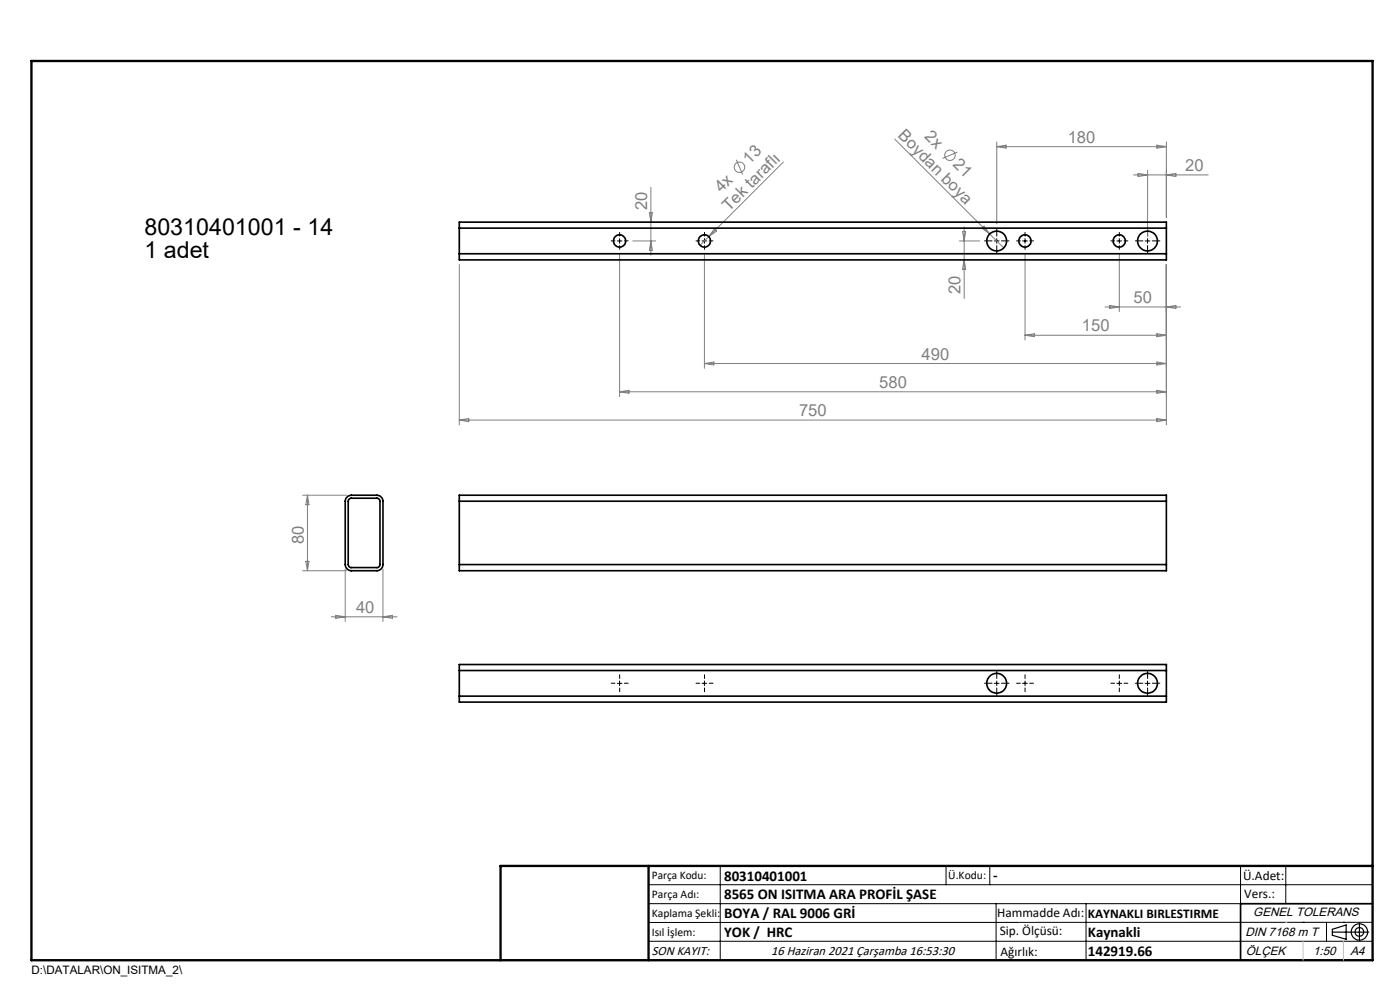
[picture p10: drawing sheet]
<svg xmlns="http://www.w3.org/2000/svg" width="297mm" height="210mm" viewBox="0 0 297 210" stroke-linecap="round" stroke-linejoin="round" font-family="sans-serif">
<g fill="none" stroke="#808080" stroke-width=".21">
<path d="M138.1 39.7v14.4M156.2 33.9l1.4 3.1M166.2 34.4l-17.7 17.6M189.8 29.5l20.1 20.1M203.1 32.3l-3.1 1.3M211.5 30.1v17.4M211.5 31.1h35.9M211.5 31.1l1.9-.3v.6zM240.5 37.1h15.8M241.4 36.8l2.1 .3-2.1 .4zM243.5 36.1v14M245.4 30.8l2 .3-2 .3z"/>
<path d="M247.4 30.1v16M247.4 37.1l2-.3v.7zM97.4 56.1v34M131.4 53.9v30.2M134.2 51.1h4.9M137.8 45.1h.6l-.3 2zM138.1 51.1l.3 2h-.6zM149.4 53.9v24.2M151.6 48.5l.4 .5-1.6 1.2zM203.5 51.1h4.3M204.2 49.1h.7l-.4 2zM204.5 48.1v15.2"/>
<path d="M204.5 55.1l.4 2h-.7zM208.3 48.4l.5-.4 1.1 1.6zM209.9 49.6l3 3M217.5 53.9v18.2M237.5 53.9v12.2M247.4 56.1v34M149.4 77.1h98M149.4 77.1l2-.3v.6zM217.5 71.1h29.9M217.5 71.1l1.9-.3v.6zM234.4 65.1h16M235.4 64.8l2.1 .3-2.1 .3z"/>
<path d="M245.4 70.8l2 .3-2 .3zM245.4 76.8l2 .3-2 .3zM247.4 65.1l2-.3v.6zM97.4 89.1h150M97.4 89.1l2-.3v.7zM131.4 83.1h116M131.4 83.1l2-.3v.6zM245.4 82.8l2 .3-2 .3zM245.4 88.8l2 .3-2 .4zM64.2 105h9.3M64.9 119.1h.6l-.3 2zM65.2 105v16.1"/>
<path d="M65.2 105l.3 2.1h-.6zM64.2 121.1h9.3M70.2 130.8h14M71.2 130.5l2 .3-2 .4zM73.2 120.8v11M81.2 120.8v11M81.2 130.8l2.1-.3v.7z"/>
<circle cx="156.9" cy="35.5" r="1.11"/>
<circle cx="201.5" cy="32.9" r="1.1"/>
</g>
<g fill="none" stroke="#000" stroke-width=".25">
<path d="M282.6 197.7h7.8M282.6 197.1l3-.9v3l-3-.8zM288.4 195.8v3.8M106.2 203.7h185"/>
<circle cx="288.4" cy="197.7" r="1.74"/>
<circle cx="288.4" cy="197.7" r=".93"/>
</g>
<g fill="none" stroke="#000" stroke-width=".21" stroke-dasharray="15.2 1.3 1.3 1.3">
<path d="M130.5 51.1h-.8M131.5 52.1v.8M131.5 50.1v-.8M132.5 51.1h.8M148.5 51.1h-.8M149.5 52.1v.8M149.5 50.1v-.8M150.5 51.1h.8M210.5 51.1h-1.6M211.5 52.1v1.7M211.5 50.1v-1.6M212.5 51.1h1.6"/>
<path d="M216.5 51.1h-.8M217.5 52.1v.8M217.5 50.1v-.8M218.5 51.1h.8M236.5 51.1h-.8M237.5 52.1v.8M237.5 50.1v-.8M238.5 51.1h.8M242.5 51.1h-1.6M243.5 52.1v1.6M243.5 50.1v-1.6M244.5 51.1h1.6"/>
<path d="M130.5 144.9h-.8M131.5 143.9v-.8M131.5 145.9v.8M132.5 144.9h.8M148.5 144.9h-.8M149.5 143.9v-.8M149.5 145.9v.8M150.5 144.9h.8M210.5 144.9h-1.6M211.5 143.9v-1.6M211.5 145.9v1.6M212.5 144.9h1.6"/>
<path d="M216.5 144.9h-.8M217.5 143.9v-.8M217.5 145.9v.8M218.5 144.9h.8M236.5 144.9h-.8M237.5 143.9v-.8M237.5 145.9v.8M238.5 144.9h.8M242.5 144.9h-1.6M243.5 143.9v-1.6M243.5 145.9v1.6M244.5 144.9h1.6"/>
</g>
<g fill="none" stroke="#000" stroke-width=".21">
<path d="M131 51.1h.9M131.4 50.6v1M148.9 51.1h1M149.4 50.6v1M210.9 51.1h1M211.5 50.6v1M216.9 51.1h1M217.5 50.6v1M236.9 51.1h1M237.5 50.6v1M242.9 51.1h1M243.5 50.6v1"/>
<path d="M131 144.9h.9M131.4 144.5v.9M148.9 144.9h1M149.4 144.5v.9M210.9 144.9h1M211.5 144.5v.9M216.9 144.9h1M217.5 144.5v.9M236.9 144.9h1M237.5 144.5v.9M242.9 144.9h1M243.5 144.5v.9"/>
<path d="M137.6 187.7h153.6M137.6 191.7h153.6M137.6 199.7h153.6M152.8 183.7v20M200.7 183.7v4M210 183.7v4M211.3 191.7v12M230.4 191.7v12M263.2 183.7v20M272.8 183.7v8M276.4 195.6h.1M281.4 195.6v4.1"/>
<path d="M285 195.6h.1M291.2 195.6l-153.6 .1"/>
</g>
<g fill="none" stroke="#000" stroke-width=".35">
<path d="M97.4 48.4v-1.3h150v1.3M97.4 53.8v1.3h150v-1.3M97.4 48.4h150M97.4 53.8h150M97.4 48.4v5.4M247.4 48.4v5.4M73.4 105.6l.4-.3 .7-.3h5.5a1.33 1.33 0 0 1 1.2 1.3v13.5a1.33 1.33 0 0 1-1.2 1.3h-5.5a1.33 1.33 0 0 1-1.3-1.3v-13.5zM74 106l.4-.3h5.6a.66 .66 0 0 1 .6 .6v13.5a.66 .66 0 0 1-.6 .6h-5.5a.66 .66 0 0 1-.6-.6zM97.4 106.3v-1.3h150v1.3M97.4 119.8v1.3h150v-1.3M97.4 106.3v13.5M97.4 106.3h150"/>
<path d="M97.4 119.8h150M247.4 106.3v13.5M97.4 142.2v-1.2h150v1.2M97.4 147.7v1.2h150v-1.2M97.4 142.2v5.5M97.4 142.2h150M97.4 147.7h150M247.4 142.2v5.5M291.2 191.7h-28v12"/>
<circle cx="131.4" cy="51.1" r="1.31"/>
<circle cx="149.4" cy="51.1" r="1.31"/>
<circle cx="211.4" cy="51.1" r="2.11"/>
<circle cx="217.5" cy="51.1" r="1.31"/>
<circle cx="237.4" cy="51.1" r="1.3"/>
<circle cx="243.4" cy="51.1" r="2.11"/>
<circle cx="211.4" cy="144.9" r="2.11"/>
<circle cx="243.4" cy="144.9" r="2.11"/>
</g>
<path d="M6.7 12.9h284.5v190.8h-284.5zM137.6 183.7v20M291.2 183.7h-185v20" fill="none" stroke="#000" stroke-width=".5"/>
<path d="M276.4 199.7v4M285 199.7v4" fill="none" stroke="#c0c0c0" stroke-width=".21"/>
<path d="M272.8 195.6h.1" fill="none" stroke="#c0c0c0" stroke-width=".25"/>
<g font-size="4.9">
<text x="30.6" y="49.8">80310401001 - 14</text>
<text x="30.6" y="54.7">1 adet</text>
</g>
<g font-size="3.5" fill="#808080">
<text x="190.3" y="28.9" transform="rotate(45 190.3 28.9)">Boydan boya</text>
<text x="196" y="29.1" transform="rotate(45 196 29.1)">2x</text>
<text x="159" y="35" transform="rotate(-45 159 35)">13</text>
<text x="202" y="35" transform="rotate(45 202 35)">21</text>
<text x="226.5" y="30.3">180</text>
<text x="153" y="41" transform="rotate(-45 153 41)">4x</text>
<text x="251.4" y="36.3">20</text>
<text x="137.3" y="44.6" transform="rotate(-90 137.3 44.6)">20</text>
<text x="154.7" y="44.9" transform="rotate(-45 154.7 44.9)">Tek taraflı</text>
<text x="203.8" y="62.3" transform="rotate(-90 203.8 62.3)">20</text>
<text x="240.5" y="64.3">50</text>
<text x="229.5" y="70.3">150</text>
<text x="195.5" y="76.3">490</text>
<text x="186.5" y="82.3">580</text>
<text x="169.5" y="88.3">750</text>
<text x="64.4" y="115.5" transform="rotate(-90 64.4 115.5)">80</text>
<text x="75.5" y="130">40</text>
</g>
<g font-size="3.2">
<text x="153.6" y="186.8">80310401001</text>
<text x="153.6" y="190.8">8565 ON ISITMA ARA PROFİL ŞASE</text>
<text x="210.7" y="186.6">-</text>
<text x="153.6" y="194.8">BOYA / RAL 9006 GRİ</text>
<text x="153.6" y="198.8">YOK / HRC</text>
<text x="230.8" y="198.7">Kaynakli</text>
<text x="230.8" y="202.8">142919.66</text>
</g>
<g font-size="2.8">
<text x="263.7" y="186.7">Ü.Adet:</text>
<text x="263.9" y="190.5">Vers.:</text>
<text x="211.5" y="194.5">Hammadde Adı:</text>
<text x="230.8" y="194.7">KAYNAKLI BIRLESTIRME</text>
<text x="138.3" y="202.6">SON KAYIT:</text>
<text x="163.6" y="202.6">16 Haziran 2021 Çarşamba 16:53:30</text>
<text x="212.1" y="198.4">Sip. Ölçüsü:</text>
<text x="212.2" y="202.7">Ağırlık:</text>
</g>
<g font-size="2.6">
<text x="265.9" y="194.4">GENEL TOLERANS</text>
<text x="264.2" y="198.5">DIN 7168 m T</text>
<text x="264.3" y="202.6">ÖLÇEK</text>
<text x="278.5" y="202.6">1:50</text>
<text x="286.5" y="202.6">A4</text>
</g>
<g font-size="2.5">
<text x="138.3" y="186.4">Parça Kodu:</text>
<text x="138.3" y="190.5">Parça Adı:</text>
<text x="201.2" y="186.5">Ü.Kodu:</text>
<text x="138.3" y="194.5">Kaplama Şekli:</text>
<text x="138.3" y="198.6">Isıl İşlem:</text>
<text x="6.7" y="206.7">D:\DATALAR\ON_ISITMA_2\</text>
</g>
</svg>
